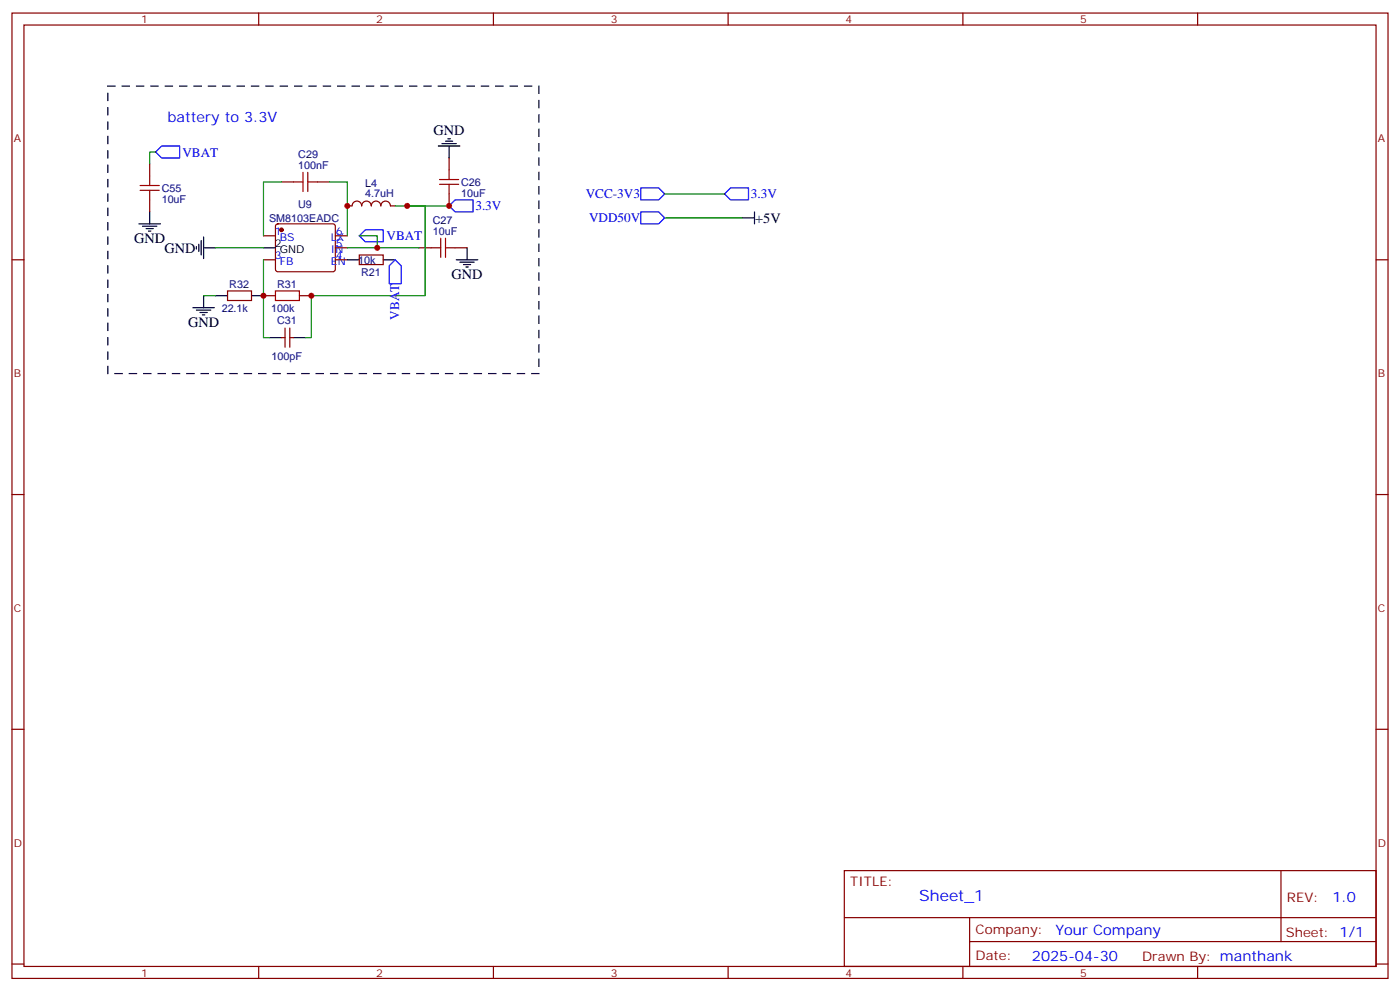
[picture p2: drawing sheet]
<svg xmlns="http://www.w3.org/2000/svg" width="412mm" height="292mm" viewBox="0 0 412 292" stroke-linecap="round" stroke-linejoin="round" font-family="sans-serif">
<g fill="none" stroke="#870000" stroke-width=".35">
<path d="M3.5 3.8h405.4v284.4h-405.4zM7.1 7.4h398.2v277.3h-398.2zM76.2 3.8v3.6M145.3 3.8v3.6M214.5 3.8v3.6M283.6 3.8v3.6M352.8 3.8v3.6M44.1 48.3v3.5M44.1 58.9v3.5M82.9 53.6h3.5M93.5 53.6h3.5M132.3 46.5v3.6"/>
<path d="M132.3 57.1v3.5M3.5 76.5h3.6M77.6 76.5h3.5M77.6 69.5h3.5M81.4 66.1l.4-.2h16.3l.5 .2 .2 .5v12.7l-.3 .5-.4 .2h-16.3l-.5-.2-.2-.5v-12.7zM98.8 76.5h3.5M98.8 69.5h3.5M98.8 73h3.5M102.3 60.6h1.4a1.41 1.41 0 0 1 1.4-1.4 1.41 1.41 0 0 1 1.4 1.4M105.8 75.1h7.1v2.8h-7.1zM106.5 60.6a1.41 1.41 0 0 1 1.5-1.4 1.41 1.41 0 0 1 1.4 1.4M109.4 60.6a1.41 1.41 0 0 1 1.4-1.4 1.41 1.41 0 0 1 1.4 1.4"/>
<path d="M112.2 60.6a1.41 1.41 0 0 1 1.4-1.4 1.41 1.41 0 0 1 1.4 1.4M115 60.6h1.4M123.5 73h3.5M134.1 73h3.5M405.3 76.5h3.6M67 85.7h7.1v2.8h-7.1zM77.6 87.1h3.5M82.9 99.4h1.1M84 96.6v5.7M85.4 96.6v5.7M85.4 99.4h1M88.2 87.1h3.5"/>
<path d="M3.5 145.7h3.6M405.3 145.7h3.6M3.5 214.8h3.6M405.3 214.8h3.6M248.7 256.4h156.6v28.3h-156.6zM377.3 256.5v20.8M248.7 270.3h156.5M285.6 277.3h119.6M285.6 270.3v14.1M3.5 284h3.6M76.2 284.7v3.5M145.3 284.7v3.5"/>
<path d="M214.5 284.7v3.5M283.6 284.7v3.5M352.8 284.7v3.5M405.3 284h3.6"/>
</g>
<circle cx="82.9" cy="67.7" r=".53" fill="#870000" stroke="#870000" stroke-width=".35"/>
<g fill="none" stroke="#000" stroke-width=".35">
<path d="M129.1 43h6.4M130.2 42.3h4.2M131.2 41.6h2.1M131.9 40.9h.7M132.3 43v3.5M40.9 65.9h6.4M42 66.6h4.2M43 67.3h2.2M43.7 68.1h.7M44.1 62.4v3.5M57.9 72.6v.7M58.6 71.9v2.1"/>
<path d="M59.3 70.9v4.2M60 73h3.5M60 69.8v6.4M77.6 73h3.5M102.3 76.5h3.5M112.9 76.5h3.5M134.4 76.5h6.4M135.5 77.2h4.2M136.5 77.9h2.1M137.2 78.6h.7M137.6 73v3.5M218.7 64.2h3.5"/>
<path d="M222.2 62.4v3.5M56.8 90.6h6.3M57.9 91.3h4.2M58.9 92h2.1M59.6 92.7h.7M60 87.1v3.5M63.5 87.1h3.5M74.1 87.1h3.5M79.4 99.4h3.5M86.4 99.4h3.6"/>
</g>
<g fill="none" stroke="#a10000" stroke-width=".35">
<path d="M41.3 54.6h5.6M41.3 56.1h5.6M44.1 51.8v2.8M44.1 56.1v2.8M86.4 53.6h2.9M89.3 50.8v5.6M90.7 53.6h2.8M90.7 50.8v5.6M129.5 54.3h5.6M129.5 52.9h5.6M132.3 50.1v2.8M132.3 54.3v2.8"/>
<path d="M127 73h2.8M129.8 70.2v5.6M131.2 70.2v5.6M131.2 73h2.9M81.1 85.7h7.1v2.8h-7.1z"/>
</g>
<path d="M45.9 44.8h-1.8v3.5M82.9 53.6h-5.3v15.9M97 53.6h5.3v15.9M195.8 57.1h17.6M63.5 73h14.1M77.6 76.5v22.9h1.8M102.3 73h21.2M105.8 69.5h5.3v3.5M116.4 60.6h15.9M119.9 60.6h5.3v26.5h-33.5v12.3h-1.7M195.8 64.2h22.9M60 87.1h3.5" fill="none" stroke="#008700" stroke-width=".35"/>
<path d="M45.9 44.8l1.7-1.8h5.3v3.5h-5.3zM188.7 55.4h5.3l1.8 1.7-1.8 1.8h-5.3zM213.4 57.1l1.8-1.7h5.3v3.5h-5.3zM105.8 69.5l1.8-1.8h5.3v3.5h-5.3zM116.4 76.5l1.8 1.8v5.3h-3.5v-5.3zM132.3 60.6l1.8-1.7h5.2v3.5h-5.2zM188.7 62.4h5.3l1.8 1.8-1.8 1.7h-5.3z" fill="none" stroke="#00f" stroke-width=".35"/>
<path d="M31.7 25.4h127v84.6h-127z" fill="none" stroke="#000" stroke-width=".35" stroke-dasharray="2.1 2.1"/>
<g fill="#c00">
<circle cx="77.6" cy="87.1" r=".88"/>
<circle cx="102.3" cy="60.6" r=".88"/>
<circle cx="119.9" cy="60.6" r=".88"/>
<circle cx="91.7" cy="87.1" r=".88"/>
<circle cx="132.3" cy="60.6" r=".88"/>
<circle cx="111.1" cy="73" r=".88"/>
</g>
<text font-size="4.6" fill="#00f" x="270.8" y="265.5">Sheet_1</text>
<g font-size="4.2" fill="#00f">
<text x="49.4" y="35.9">battery to 3.3V</text>
<text x="392.5" y="265.7">1.0</text>
<text x="310.9" y="275.3">Your Company</text>
<text x="304" y="283.1">2025-04-30</text>
</g>
<g font-size="4.2">
<text x="127.7" y="39.9">GND</text>
<text x="222.4" y="65.6">+5V</text>
<text x="39.5" y="71.6">GND</text>
<text x="48.5" y="74.4">GND</text>
<text x="133" y="82.2">GND</text>
<text x="55.4" y="96.3">GND</text>
</g>
<g font-size="3.9" fill="#00f">
<text x="53.7" y="46.1">VBAT</text>
<text x="172.6" y="58.4">VCC-3V3</text>
<text x="221.2" y="58.4">3.3V</text>
<text x="140.1" y="61.9">3.3V</text>
<text x="173.5" y="65.5">VDD50V</text>
<text x="113.8" y="70.8">VBAT</text>
<text x="117.6" y="94.1" transform="rotate(-90 117.6 94.1)">VBAT</text>
</g>
<g font-size="3.9" fill="#800">
<text x="250.5" y="261">TITLE:</text>
<text x="379.1" y="265.7">REV:</text>
<text x="287.4" y="275.2">Company:</text>
<text x="378.7" y="275.8">Sheet: 1/1</text>
<text x="287.4" y="282.9">Date:</text>
<text x="336.4" y="283">Drawn By: manthank</text>
</g>
<g font-size="3.2" fill="#800">
<text x="41.6" y="6.8">1</text>
<text x="110.8" y="6.8">2</text>
<text x="179.9" y="6.8">3</text>
<text x="249.1" y="6.8">4</text>
<text x="318.2" y="6.8">5</text>
<text x="4.1" y="41.9">A</text>
<text x="405.9" y="41.9">A</text>
<text x="4.1" y="111.1">B</text>
<text x="405.9" y="111.1">B</text>
<text x="4.1" y="180.2">C</text>
<text x="405.9" y="180.2">C</text>
<text x="4.1" y="249.4">D</text>
<text x="405.9" y="249.4">D</text>
<text x="41.6" y="287.7">1</text>
<text x="110.8" y="287.7">2</text>
<text x="179.9" y="287.7">3</text>
<text x="249.1" y="287.7">4</text>
<text x="318.2" y="287.7">5</text>
</g>
<g font-size="3.2" fill="#000080">
<text x="87.9" y="46.5">C29</text>
<text x="87.9" y="49.7">100nF</text>
<text x="47.6" y="59.7">10uF</text>
<text x="47.6" y="56.5">C55</text>
<text x="107.5" y="58.2">4.7uH</text>
<text x="107.5" y="55">L4</text>
<text x="135.8" y="57.9">10uF</text>
<text x="135.8" y="54.7">C26</text>
<text x="79.3" y="65.3">SM8103EADC</text>
<text x="87.8" y="61.3">U9</text>
<text x="127.5" y="65.9">C27</text>
<text x="127.5" y="69.1">10uF</text>
<text x="105.5" y="77.7">10k</text>
<text x="106.3" y="81.2">R21</text>
<text x="67.5" y="84.7">R32</text>
<text x="81.6" y="84.7">R31</text>
<text x="65.3" y="91.8">22.1k</text>
<text x="79.9" y="91.8">100k</text>
<text x="81.6" y="95.3">C31</text>
<text x="80" y="105.9">100pF</text>
</g>
<g font-size="3.2" fill="#00f">
<text x="81" y="69.1">1</text>
<text x="82.4" y="70.9">BS</text>
<text x="97.5" y="70.9">LX</text>
<text x="99" y="69.1">6</text>
<text x="81" y="76.2">3</text>
<text x="82.4" y="77.9">FB</text>
<text x="97.5" y="77.9">EN</text>
<text x="97.5" y="74.4">IN</text>
<text x="99" y="76.2">4</text>
<text x="99" y="72.6">5</text>
</g>
<g font-size="3.2">
<text x="81" y="72.6">2</text>
<text x="82.4" y="74.4">GND</text>
</g>
</svg>
